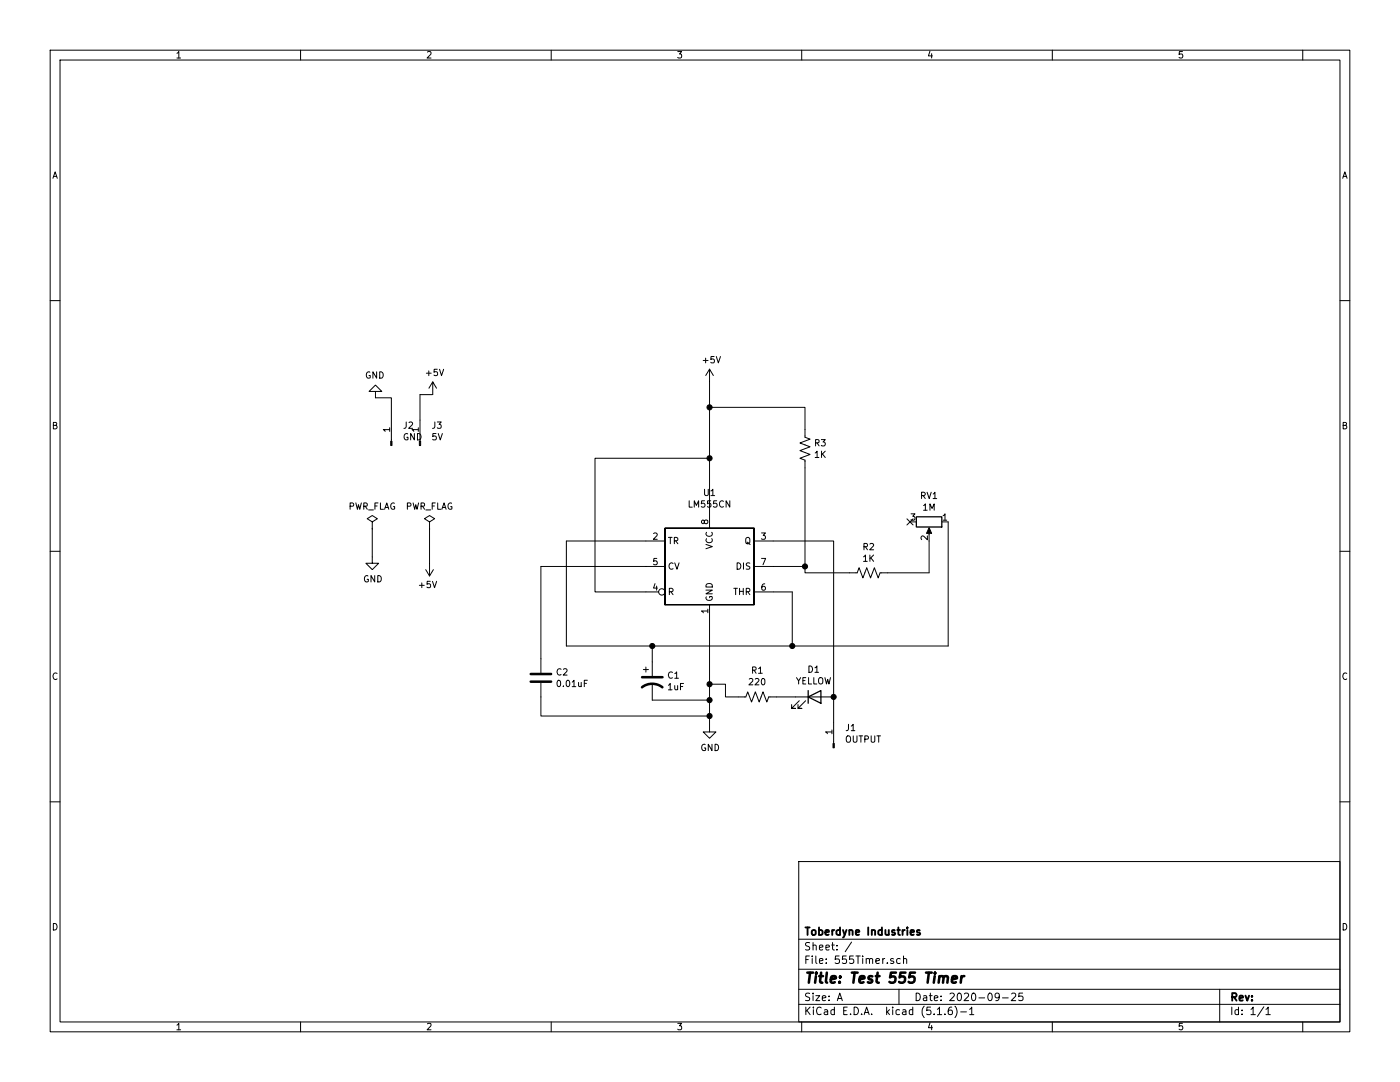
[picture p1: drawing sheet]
EESchema Schematic File Version 4
EELAYER 30 0
EELAYER END
$Descr A 11000 8500
encoding utf-8
Sheet 1 1
Title "Test 555 Timer"
Date "2020-09-25"
Rev ""
Comp "Toberdyne Industries"
Comment1 ""
Comment2 ""
Comment3 ""
Comment4 ""
$EndDescr
$Comp
L Timer:LM555xN U1
U 1 1
P 5575 4450
F 0 "U1" H 5575 5031 50  0000 C CNN
F 1 "LM555CN" H 5575 4940 50  0000 C CNN
F 2 "Package_DIP:DIP-8_W7.62mm" H 6225 4050 50  0001 C CNN
F 3 "http://www.ti.com/lit/ds/symlink/lm555.pdf" H 6425 4050 50  0001 C CNN
	1    5575 4450
	1    0    0    -1  
$EndComp
$Comp
L power:GND #PWR0101
U 1 1
P 5575 5700
F 0 "#PWR0101" H 5575 5450 50  0001 C CNN
F 1 "GND" H 5580 5527 50  0000 C CNN
F 2 "" H 5575 5700 50  0001 C CNN
F 3 "" H 5575 5700 50  0001 C CNN
	1    5575 5700
	1    0    0    -1  
$EndComp
$Comp
L power:+5V #PWR0102
U 1 1
P 5575 3000
F 0 "#PWR0102" H 5575 2850 50  0001 C CNN
F 1 "+5V" H 5590 3173 50  0000 C CNN
F 2 "" H 5575 3000 50  0001 C CNN
F 3 "" H 5575 3000 50  0001 C CNN
	1    5575 3000
	1    0    0    -1  
$EndComp
Wire Wire Line
	5575 3000 5575 3200
$Comp
L Device:R_POT RV1
U 1 1
P 7300 4100
F 0 "RV1" V 7093 4100 50  0000 C CNN
F 1 "1M" V 7184 4100 50  0000 C CNN
F 2 "Potentiometer_THT:Potentiometer_Bourns_3386C_Horizontal" H 7300 4100 50  0001 C CNN
F 3 "~" H 7300 4100 50  0001 C CNN
	1    7300 4100
	0    1    1    0   
$EndComp
$Comp
L Device:R_US R2
U 1 1
P 6825 4500
F 0 "R2" V 6620 4500 50  0000 C CNN
F 1 "1K" V 6711 4500 50  0000 C CNN
F 2 "Resistor_THT:R_Axial_DIN0207_L6.3mm_D2.5mm_P10.16mm_Horizontal" V 6865 4490 50  0001 C CNN
F 3 "~" H 6825 4500 50  0001 C CNN
	1    6825 4500
	0    1    1    0   
$EndComp
$Comp
L Device:R_US R3
U 1 1
P 6325 3525
F 0 "R3" H 6393 3571 50  0000 L CNN
F 1 "1K" H 6393 3480 50  0000 L CNN
F 2 "Resistor_THT:R_Axial_DIN0207_L6.3mm_D2.5mm_P10.16mm_Horizontal" V 6365 3515 50  0001 C CNN
F 3 "~" H 6325 3525 50  0001 C CNN
	1    6325 3525
	1    0    0    -1  
$EndComp
Wire Wire Line
	6675 4500 6325 4500
Wire Wire Line
	6325 4500 6325 4450
Wire Wire Line
	6325 3375 6325 3200
Wire Wire Line
	6325 3200 5575 3200
Connection ~ 5575 3200
Wire Wire Line
	5575 3200 5575 3600
Wire Wire Line
	6075 4450 6325 4450
Connection ~ 6325 4450
Wire Wire Line
	6325 4450 6325 3675
Wire Wire Line
	5075 4650 4675 4650
Wire Wire Line
	4675 4650 4675 3600
Wire Wire Line
	4675 3600 5575 3600
Connection ~ 5575 3600
Wire Wire Line
	5575 3600 5575 4050
Wire Wire Line
	5575 5700 5575 5625
Wire Wire Line
	6975 4500 7300 4500
Wire Wire Line
	7300 4500 7300 4250
Wire Wire Line
	5075 4250 4450 4250
Wire Wire Line
	4450 4250 4450 5075
Wire Wire Line
	4450 5075 5125 5075
Wire Wire Line
	7450 5075 7450 4100
NoConn ~ 7150 4100
Wire Wire Line
	6075 4650 6225 4650
Wire Wire Line
	6225 4650 6225 5075
Connection ~ 6225 5075
Wire Wire Line
	6225 5075 7450 5075
$Comp
L Device:CP1 C1
U 1 1
P 5125 5350
F 0 "C1" H 5240 5396 50  0000 L CNN
F 1 "1uF" H 5240 5305 50  0000 L CNN
F 2 "Capacitor_THT:CP_Radial_D5.0mm_P2.50mm" H 5125 5350 50  0001 C CNN
F 3 "~" H 5125 5350 50  0001 C CNN
	1    5125 5350
	1    0    0    -1  
$EndComp
Wire Wire Line
	5125 5200 5125 5075
Connection ~ 5125 5075
Wire Wire Line
	5125 5075 6225 5075
Wire Wire Line
	5125 5500 5575 5500
Connection ~ 5575 5500
Wire Wire Line
	5575 5500 5575 5375
$Comp
L Device:C C2
U 1 1
P 4250 5325
F 0 "C2" H 4365 5371 50  0000 L CNN
F 1 "0.01uF" H 4365 5280 50  0000 L CNN
F 2 "Capacitor_THT:C_Disc_D6.0mm_W2.5mm_P5.00mm" H 4288 5175 50  0001 C CNN
F 3 "~" H 4250 5325 50  0001 C CNN
	1    4250 5325
	1    0    0    -1  
$EndComp
Wire Wire Line
	5075 4450 4250 4450
Wire Wire Line
	4250 4450 4250 5175
Wire Wire Line
	4250 5475 4250 5625
Wire Wire Line
	4250 5625 5575 5625
Connection ~ 5575 5625
$Comp
L Device:LED D1
U 1 1
P 6400 5475
F 0 "D1" H 6393 5692 50  0000 C CNN
F 1 "YELLOW" H 6393 5601 50  0000 C CNN
F 2 "LED_THT:LED_D5.0mm" H 6400 5475 50  0001 C CNN
F 3 "~" H 6400 5475 50  0001 C CNN
	1    6400 5475
	1    0    0    -1  
$EndComp
Wire Wire Line
	6075 4250 6550 4250
Wire Wire Line
	6550 4250 6550 5475
$Comp
L Connector:Conn_01x01_Male J1
U 1 1
P 6550 5875
F 0 "J1" V 6704 5787 50  0000 R CNN
F 1 "OUTPUT" V 6613 5787 50  0000 R CNN
F 2 "Connector_PinHeader_1.00mm:PinHeader_1x01_P1.00mm_Vertical" H 6550 5875 50  0001 C CNN
F 3 "~" H 6550 5875 50  0001 C CNN
	1    6550 5875
	0    -1   -1   0   
$EndComp
Wire Wire Line
	6550 5675 6550 5475
Connection ~ 6550 5475
$Comp
L power:PWR_FLAG #FLG01
U 1 1
P 2925 4150
F 0 "#FLG01" H 2925 4225 50  0001 C CNN
F 1 "PWR_FLAG" H 2925 4323 50  0000 C CNN
F 2 "" H 2925 4150 50  0001 C CNN
F 3 "~" H 2925 4150 50  0001 C CNN
	1    2925 4150
	1    0    0    -1  
$EndComp
$Comp
L power:PWR_FLAG #FLG02
U 1 1
P 3375 4150
F 0 "#FLG02" H 3375 4225 50  0001 C CNN
F 1 "PWR_FLAG" H 3375 4323 50  0000 C CNN
F 2 "" H 3375 4150 50  0001 C CNN
F 3 "~" H 3375 4150 50  0001 C CNN
	1    3375 4150
	1    0    0    -1  
$EndComp
$Comp
L power:GND #PWR02
U 1 1
P 2950 3125
F 0 "#PWR02" H 2950 2875 50  0001 C CNN
F 1 "GND" H 2955 2952 50  0000 C CNN
F 2 "" H 2950 3125 50  0001 C CNN
F 3 "" H 2950 3125 50  0001 C CNN
	1    2950 3125
	-1   0    0    1   
$EndComp
$Comp
L power:+5V #PWR04
U 1 1
P 3400 3100
F 0 "#PWR04" H 3400 2950 50  0001 C CNN
F 1 "+5V" H 3415 3273 50  0000 C CNN
F 2 "" H 3400 3100 50  0001 C CNN
F 3 "" H 3400 3100 50  0001 C CNN
	1    3400 3100
	1    0    0    -1  
$EndComp
$Comp
L power:GND #PWR01
U 1 1
P 2925 4375
F 0 "#PWR01" H 2925 4125 50  0001 C CNN
F 1 "GND" H 2930 4202 50  0000 C CNN
F 2 "" H 2925 4375 50  0001 C CNN
F 3 "" H 2925 4375 50  0001 C CNN
	1    2925 4375
	1    0    0    -1  
$EndComp
Wire Wire Line
	2925 4375 2925 4150
$Comp
L power:+5V #PWR03
U 1 1
P 3375 4425
F 0 "#PWR03" H 3375 4275 50  0001 C CNN
F 1 "+5V" H 3390 4598 50  0000 C CNN
F 2 "" H 3375 4425 50  0001 C CNN
F 3 "" H 3375 4425 50  0001 C CNN
	1    3375 4425
	-1   0    0    1   
$EndComp
Wire Wire Line
	3375 4425 3375 4150
Wire Wire Line
	5575 5500 5575 5625
$Comp
L Device:R_US R1
U 1 1
P 5950 5475
F 0 "R1" V 6155 5475 50  0000 C CNN
F 1 "220" V 6064 5475 50  0000 C CNN
F 2 "Resistor_THT:R_Axial_DIN0207_L6.3mm_D2.5mm_P10.16mm_Horizontal" V 5990 5465 50  0001 C CNN
F 3 "~" H 5950 5475 50  0001 C CNN
	1    5950 5475
	0    -1   -1   0   
$EndComp
Wire Wire Line
	6250 5475 6100 5475
Wire Wire Line
	5800 5475 5700 5475
Wire Wire Line
	5700 5475 5700 5375
Wire Wire Line
	5700 5375 5575 5375
Connection ~ 5575 5375
Wire Wire Line
	5575 5375 5575 4850
$Comp
L Connector:Conn_01x01_Male J2
U 1 1
P 3075 3500
F 0 "J2" V 3229 3412 50  0000 R CNN
F 1 "GND" V 3138 3412 50  0000 R CNN
F 2 "Connector_PinHeader_2.54mm:PinHeader_1x01_P2.54mm_Vertical" H 3075 3500 50  0001 C CNN
F 3 "~" H 3075 3500 50  0001 C CNN
	1    3075 3500
	0    -1   -1   0   
$EndComp
$Comp
L Connector:Conn_01x01_Male J3
U 1 1
P 3300 3500
F 0 "J3" V 3454 3412 50  0000 R CNN
F 1 "5V" V 3363 3412 50  0000 R CNN
F 2 "Connector_PinHeader_1.00mm:PinHeader_1x01_P1.00mm_Vertical" H 3300 3500 50  0001 C CNN
F 3 "~" H 3300 3500 50  0001 C CNN
	1    3300 3500
	0    -1   -1   0   
$EndComp
Wire Wire Line
	3075 3300 3075 3125
Wire Wire Line
	3075 3125 2950 3125
Wire Wire Line
	3300 3300 3300 3100
Wire Wire Line
	3300 3100 3400 3100
$EndSCHEMATC
